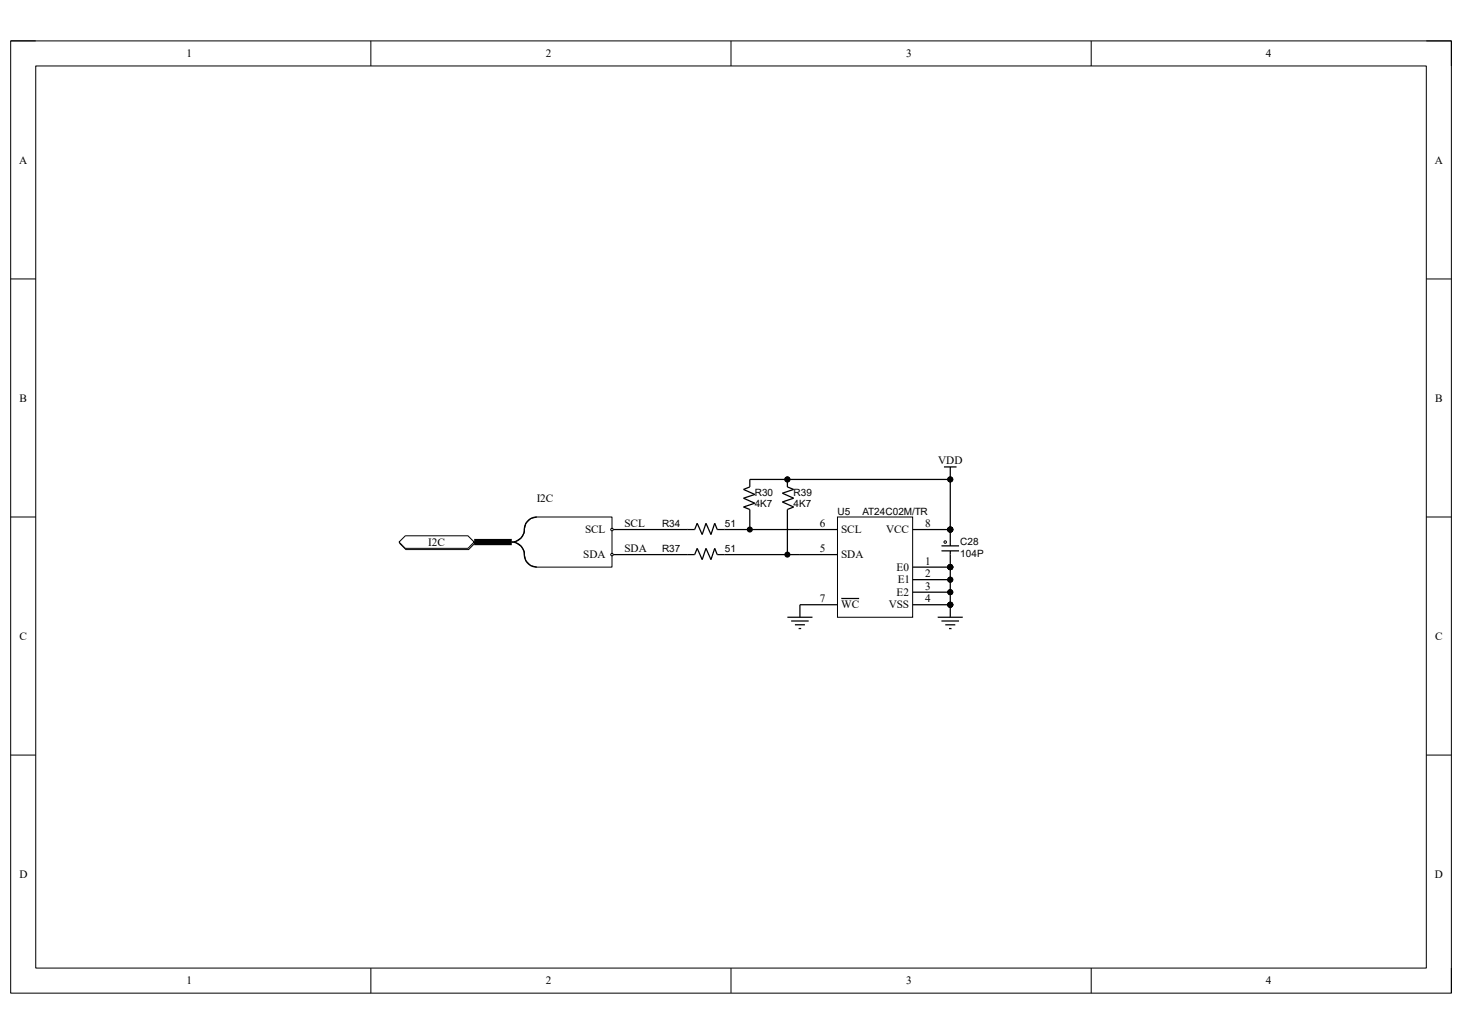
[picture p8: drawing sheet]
<svg xmlns="http://www.w3.org/2000/svg" width="297mm" height="210mm" viewBox="0 0 297 210" stroke-linecap="round" stroke-linejoin="round" font-family="sans-serif">
<path d="M2.2 8.3h292.7v193.4h-292.7z" fill="none" stroke="#000" stroke-width=".2"/>
<path d="M7.3 13.4h282.5v183.2h-282.5z" fill-rule="evenodd" fill="#fff"/>
<g fill="none" stroke="#000" stroke-width=".2">
<path d="M2.2 8.3h5.1M7.3 13.4h282.5v183.2h-282.5zM75.3 8.3v5.1M148.5 8.3v5.1M221.7 8.3v5.1M289.8 8.3h5.1v5.1M2.2 56.7h5.1M289.8 56.7h5.1M2.2 105h5.1M289.8 105h5.1M2.2 153.4h5.1M289.8 153.4h5.1"/>
<path d="M75.3 196.6v5.1M148.5 196.6v5.1M221.7 196.6v5.1M294.9 196.6v5.1"/>
<circle cx="160" cy="97.4" r=".51"/>
<circle cx="193.1" cy="115.2" r=".51"/>
<circle cx="193.1" cy="107.6" r=".51"/>
<circle cx="193.1" cy="117.7" r=".51"/>
<circle cx="193.1" cy="120.3" r=".51"/>
<circle cx="193.1" cy="122.8" r=".51"/>
</g>
<path d="M152.3 97.4v1.5l-1.2 .5 2.2 1-2.2 .8 2.2 1-2.2 .8 1.2 .5v1.5M160 97.4v1.5l1.2 .5-2.3 .8 2.3 1-2.3 .8 2.3 1-1.2 .5v1.5" fill="none" stroke="#000" stroke-width=".25"/>
<g fill="#000">
<circle cx="160" cy="97.4" r=".51"/>
<circle cx="193.1" cy="115.2" r=".51"/>
<circle cx="193.1" cy="107.6" r=".51"/>
<circle cx="193.1" cy="117.7" r=".51"/>
<circle cx="193.1" cy="120.3" r=".51"/>
<circle cx="193.1" cy="122.8" r=".51"/>
</g>
<path d="M170.1 105h15.3v20.4h-15.3z" fill-rule="evenodd" fill="#fff"/>
<g fill="none" stroke="#000" stroke-width=".2">
<path d="M170.1 105h15.3v20.4h-15.3z"/>
<circle cx="193.1" cy="115.2" r=".51"/>
<circle cx="193.1" cy="107.6" r=".51"/>
<circle cx="193.1" cy="117.7" r=".51"/>
<circle cx="193.1" cy="120.3" r=".51"/>
<circle cx="193.1" cy="122.8" r=".51"/>
</g>
<g fill="none" stroke="#000" stroke-width=".25">
<path d="M162.5 112.6h7.6M162.5 107.6h7.6M185.4 115.2h7.7M185.4 117.7h7.7M185.4 107.6h7.7v3.3M191.3 111.9h3.5M191.3 110.9h3.5M193.1 111.9v13.5M162.5 122.8h7.6M170.9 121.6h3.6M185.4 120.3h7.7M185.4 122.8h7.7"/>
<path d="M190.5 125.4h5.1M191.3 126.1h3.5M192 126.9h2.1M192.8 127.7h.5"/>
</g>
<g fill="#000">
<circle cx="193.1" cy="115.2" r=".51"/>
<circle cx="193.1" cy="107.6" r=".51"/>
<circle cx="193.1" cy="117.7" r=".51"/>
<circle cx="193.1" cy="120.3" r=".51"/>
<circle cx="193.1" cy="122.8" r=".51"/>
</g>
<circle cx="192" cy="110.1" r=".25" fill="#fff"/>
<g fill="none" stroke="#000" stroke-width=".2">
<circle cx="193.1" cy="97.4" r=".51"/>
<circle cx="152.3" cy="107.6" r=".51"/>
<circle cx="160" cy="112.6" r=".51"/>
<circle cx="192" cy="110.1" r=".25"/>
<circle cx="193.1" cy="107.6" r=".51"/>
</g>
<path d="M152.3 97.4h40.8v10.2M191.8 94.8h2.5M193.1 94.8v2.6M124.3 107.6h15.3M124.3 112.6h15.3M152.3 105v2.6M160 105v7.6M160 125.4h5.1M160.7 126.1h3.6M161.5 126.9h2M162.3 127.7h.5M162.5 122.8v2.6" fill="none" stroke="#000" stroke-width=".25"/>
<g fill="#000">
<circle cx="193.1" cy="97.4" r=".51"/>
<circle cx="152.3" cy="107.6" r=".51"/>
<circle cx="160" cy="112.6" r=".51"/>
<circle cx="193.1" cy="107.6" r=".51"/>
</g>
<path d="M81.2 110.4l1.3-1.3h12.7l1.3 1.3-1.3 1.2h-12.7z" fill-rule="evenodd" fill="#fff"/>
<path d="M81.2 110.4l1.3-1.3h12.7l1.3 1.3-1.3 1.2h-12.7z" fill="none" stroke="#000" stroke-width=".2"/>
<path d="M81.1 110.1l1.2-1.3h12.8l1.2 1.3-1.2 1.3h-12.8z" fill-rule="evenodd" fill="#fff"/>
<path d="M81.1 110.1l1.2-1.3h12.8l1.2 1.3-1.2 1.3h-12.8z" fill="none" stroke="#000" stroke-width=".2"/>
<path d="M139.6 107.6h1.5l.5-1.3 1.1 2.3 .7-2.3 1 2.3 .8-2.3 .5 1.3h16.8M139.6 112.6h1.5l.5-1.2 1.1 2.3 .7-2.3 1 2.3 .8-2.3 .5 1.2h16.8" fill="none" stroke="#000" stroke-width=".25"/>
<path d="M107.8 105.3l1.3-.3h15.2v10.2h-15.2a2.63 2.63 0 0 1-2.6-3.2l-.6-1-1.3-.9 1.3-.8 .6-1.1v-.6l.3-1.3z" fill-rule="evenodd" fill="#fff"/>
<path d="M107.8 105.3l1.3-.3h15.2v10.2h-15.2a2.63 2.63 0 0 1-2.6-3.2l-.6-1-1.3-.9 1.3-.8 .6-1.1v-.6l.3-1.3z" fill="none" stroke="#000" stroke-width=".2"/>
<path d="M109.1 105a2.73 2.73 0 0 0-2.7 3.1 2.54 2.54 0 0 1-2.4 2 2.73 2.73 0 0 1 2.6 3.1 2.54 2.54 0 0 0 2.5 2" fill="none" stroke="#000" stroke-width=".25"/>
<circle cx="124.3" cy="112.6" r=".25" fill="#fff"/>
<circle cx="124.3" cy="112.6" r=".25" fill="none" stroke="#000" stroke-width=".2"/>
<circle cx="124.3" cy="107.6" r=".25" fill="#fff"/>
<circle cx="124.3" cy="107.6" r=".25" fill="none" stroke="#000" stroke-width=".2"/>
<path d="M96.3 110.1h7.7" fill="none" stroke="#000" stroke-width="1.3" stroke-linecap="butt"/>
<path d="M96.8 109.7l1.1 .8M99.4 109.7l1 .8M101.9 109.7l1.1 .8" fill="none" stroke="#000" stroke-width=".38"/>
<path d="M96.3 110.1h7.7" fill="none" stroke="#000" stroke-width=".25"/>
<g font-size="2.3">
<text x="37.9" y="11.6">1</text>
<text x="110.9" y="11.6">2</text>
<text x="184.1" y="11.6">3</text>
<text x="257.2" y="11.6">4</text>
<text x="3.9" y="33.2">A</text>
<text x="291.5" y="33.2">A</text>
<text x="4" y="81.6">B</text>
<text x="291.6" y="81.6">B</text>
<text x="190.6" y="94.3">VDD</text>
<text x="109.1" y="101.9">I2C</text>
<text x="126.9" y="107.1">SCL</text>
<text x="166.5" y="107.1">6</text>
<text x="188" y="107.1">8</text>
<text x="87" y="110.9">I2C</text>
<text x="118.5" y="113.4">SDA</text>
<text x="118.9" y="108.3">SCL</text>
<text x="126.9" y="112.1">SDA</text>
<text x="166.6" y="112.1">5</text>
<text x="170.9" y="113.4">SDA</text>
<text x="170.9" y="108.3">SCL</text>
<text x="180" y="108.3">VCC</text>
<text x="182.2" y="116">E0</text>
<text x="182.4" y="118.5">E1</text>
<text x="188" y="114.7">1</text>
<text x="188" y="117.2">2</text>
<text x="188" y="119.8">3</text>
<text x="166.5" y="122.3">7</text>
<text x="170.9" y="123.6">WC</text>
<text x="180.6" y="123.6">VSS</text>
<text x="182.2" y="121">E2</text>
<text x="188" y="122.3">4</text>
<text x="4" y="130">C</text>
<text x="291.5" y="130">C</text>
<text x="3.9" y="178.3">D</text>
<text x="291.5" y="178.3">D</text>
<text x="37.9" y="199.9">1</text>
<text x="110.9" y="199.9">2</text>
<text x="184.1" y="199.9">3</text>
<text x="257.2" y="199.9">4</text>
</g>
<g font-size="2">
<text x="153.3" y="100.8">R30</text>
<text x="161.2" y="100.8">R39</text>
<text x="134.5" y="107.1">R34</text>
<text x="147.2" y="107.1">51</text>
<text x="153.3" y="103">4K7</text>
<text x="161.2" y="103">4K7</text>
<text x="170.1" y="104.6">U5</text>
<text x="175.2" y="104.6">AT24C02M/TR</text>
<text x="134.5" y="112.2">R37</text>
<text x="147.2" y="112.2">51</text>
<text x="195.1" y="110.7">C28</text>
<text x="195.1" y="113.2">104P</text>
</g>
</svg>
